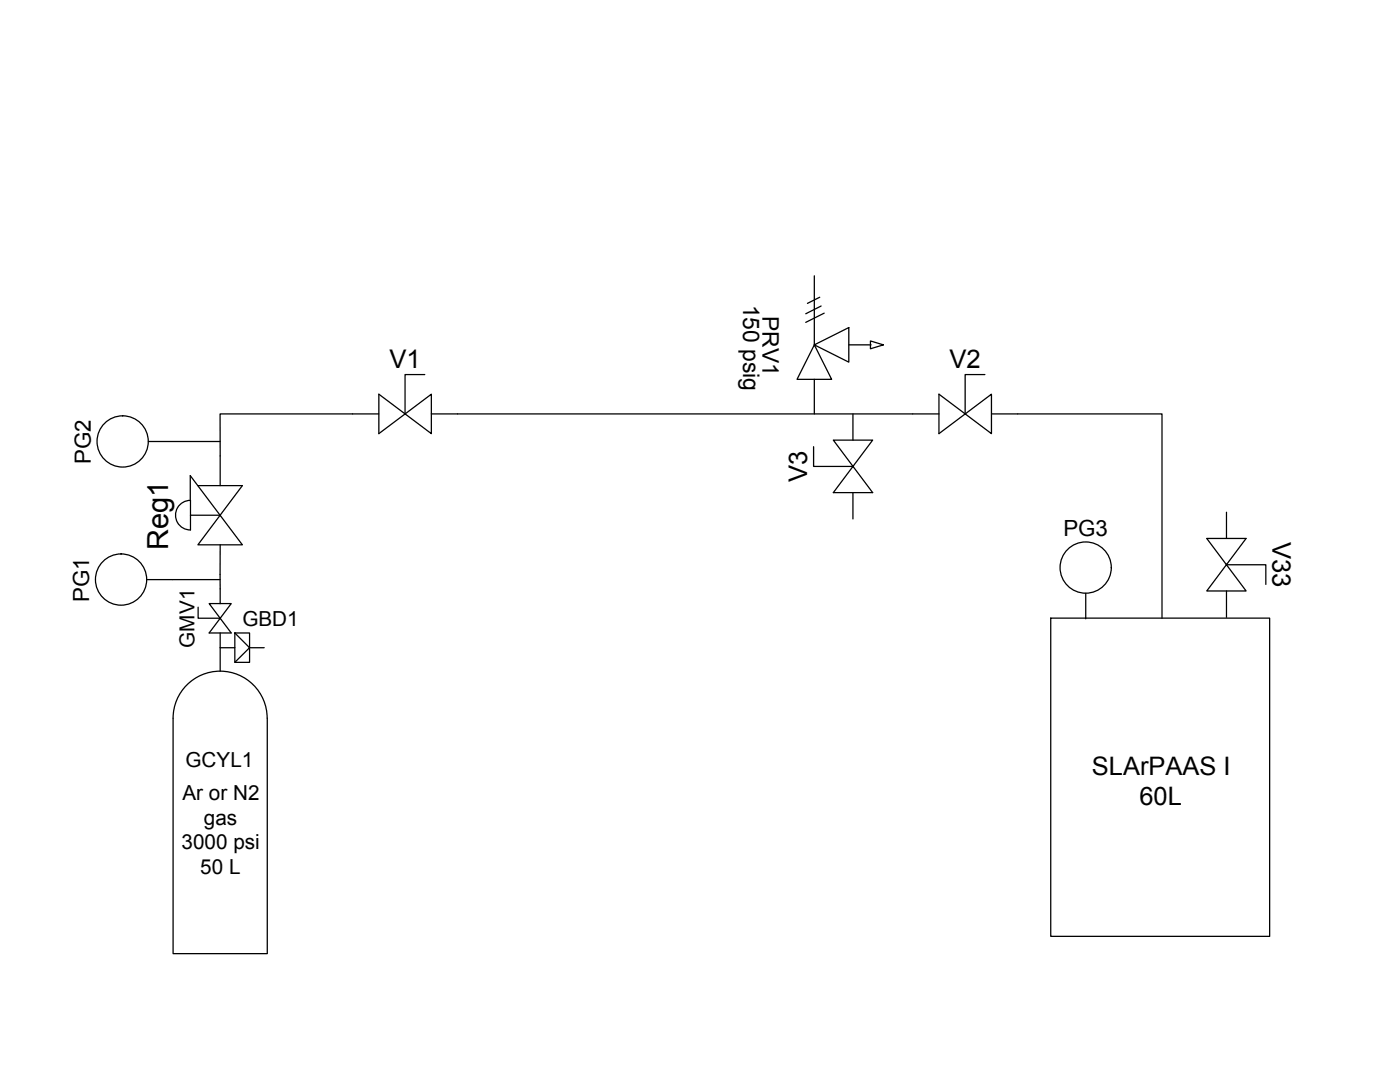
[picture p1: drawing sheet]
<svg xmlns="http://www.w3.org/2000/svg" width="279mm" height="216mm" viewBox="0 0 279 216" stroke-linecap="round" stroke-linejoin="round" font-family="sans-serif">
<!-- layer: 0 -->
<g fill="none" stroke="#000" stroke-width=".25">
<path d="M75.6 78.7v7.8l10.5-7.8v7.8zM84.8 74.7h-4v7.9M187.4 78.7v7.8l10.5-7.8v7.8zM196.6 74.7h-4v7.9M29.6 88.1h14.3M39.5 96.9h8.9l-8.9 11.8h8.9l-10.4-13.8v4.9M75.6 82.6h-31.7v14.3M86.1 82.6h101.3M162.4 89.1v4h7.8M166.3 87.8h7.9l-7.9 10.5h7.9zM170.2 82.6v5.2M170.2 98.3v5.2"/>
<path d="M197.9 82.6h34v40.7M29.3 115.7h14.6M35.7 100.9a2.95 2.95 0 0 1 2.3-1.1v5.9a2.95 2.95 0 0 1-2.7-1.7 2.95 2.95 0 0 1 .4-3.1zM38 102.8h5.9M43.9 108.7v11.7M216.7 118.4v5.1M240.8 107.4l7.9 10.5h-7.9l7.9-10.5zM244.8 112.7h7.8v3.9M244.8 102.2v5.2M244.8 117.9v5.3M39.5 121.2v2.2h4.4M41.7 120.4h4.4l-4.4 5.9h4.4z"/>
<path d="M43.9 126.3v7.6M43.9 129.2h3M46.9 126.3h2.9v5.9h-2.9zM46.9 126.3l2.9 2.9-2.9 3M49.8 129.2h2.9M209.7 123.3h43.7v63.5h-43.7zM34.5 143.3v47h18.8v-47M34.5 143.3a9.4 9.4 0 0 1 9.4-9.4 9.4 9.4 0 0 1 9.4 9.4"/>
<circle cx="24.5" cy="88.1" r="5.1"/>
<circle cx="24.2" cy="115.6" r="5.1"/>
<circle cx="216.7" cy="113.3" r="5.1"/>
</g>
<!-- layer: DEFAULT_255_2_778 -->
<path d="M162.5 55v13.8M163.6 59.3l-2.5 1.2M162.5 68.8l6.9-3.4v6.9zM162.5 68.8l3.5 6.9h-6.9zM162.5 75.7v6.9M163.9 61.1l-3.1 1.5M164.5 62.5l-3.7 1.8M169.4 68.8h4.4M173.7 68l2.6 .8-2.6 .8z" fill="none" stroke="#000" stroke-width=".25"/>
<text font-size="5.8" x="33.6" y="109.7" transform="rotate(-90 33.6 109.7)">Reg1</text>
<g font-size="5.1">
<text x="77.7" y="73.4">V1</text>
<text x="189.5" y="73.4">V2</text>
<text x="161.1" y="96.2" transform="rotate(-90 161.1 96.2)">V3</text>
<text x="253.9" y="108.1" transform="rotate(90 253.9 108.1)">V33</text>
<text x="217.9" y="154.6">SLArPAAS I</text>
<text x="227.4" y="160.6">60L</text>
</g>
<g font-size="4.6">
<text x="148.3" y="60.8" transform="rotate(90 148.3 60.8)">150 psig</text>
<text x="152.1" y="63" transform="rotate(90 152.1 63)">PRV1</text>
</g>
<g font-size="4.4">
<text x="18.1" y="92.5" transform="rotate(-90 18.1 92.5)">PG2</text>
<text x="212.2" y="106.9">PG3</text>
<text x="17.8" y="120.1" transform="rotate(-90 17.8 120.1)">PG1</text>
</g>
<g font-size="4.1">
<text x="48.4" y="124.9">GBD1</text>
<text x="38.8" y="129.2" transform="rotate(-90 38.8 129.2)">GMV1</text>
<text x="37" y="153">GCYL1</text>
<text x="36.4" y="159.6">Ar or N2</text>
<text x="40.7" y="164.5">gas</text>
<text x="36.2" y="169.5">3000 psi</text>
<text x="40" y="174.4">50 L</text>
</g>
</svg>
